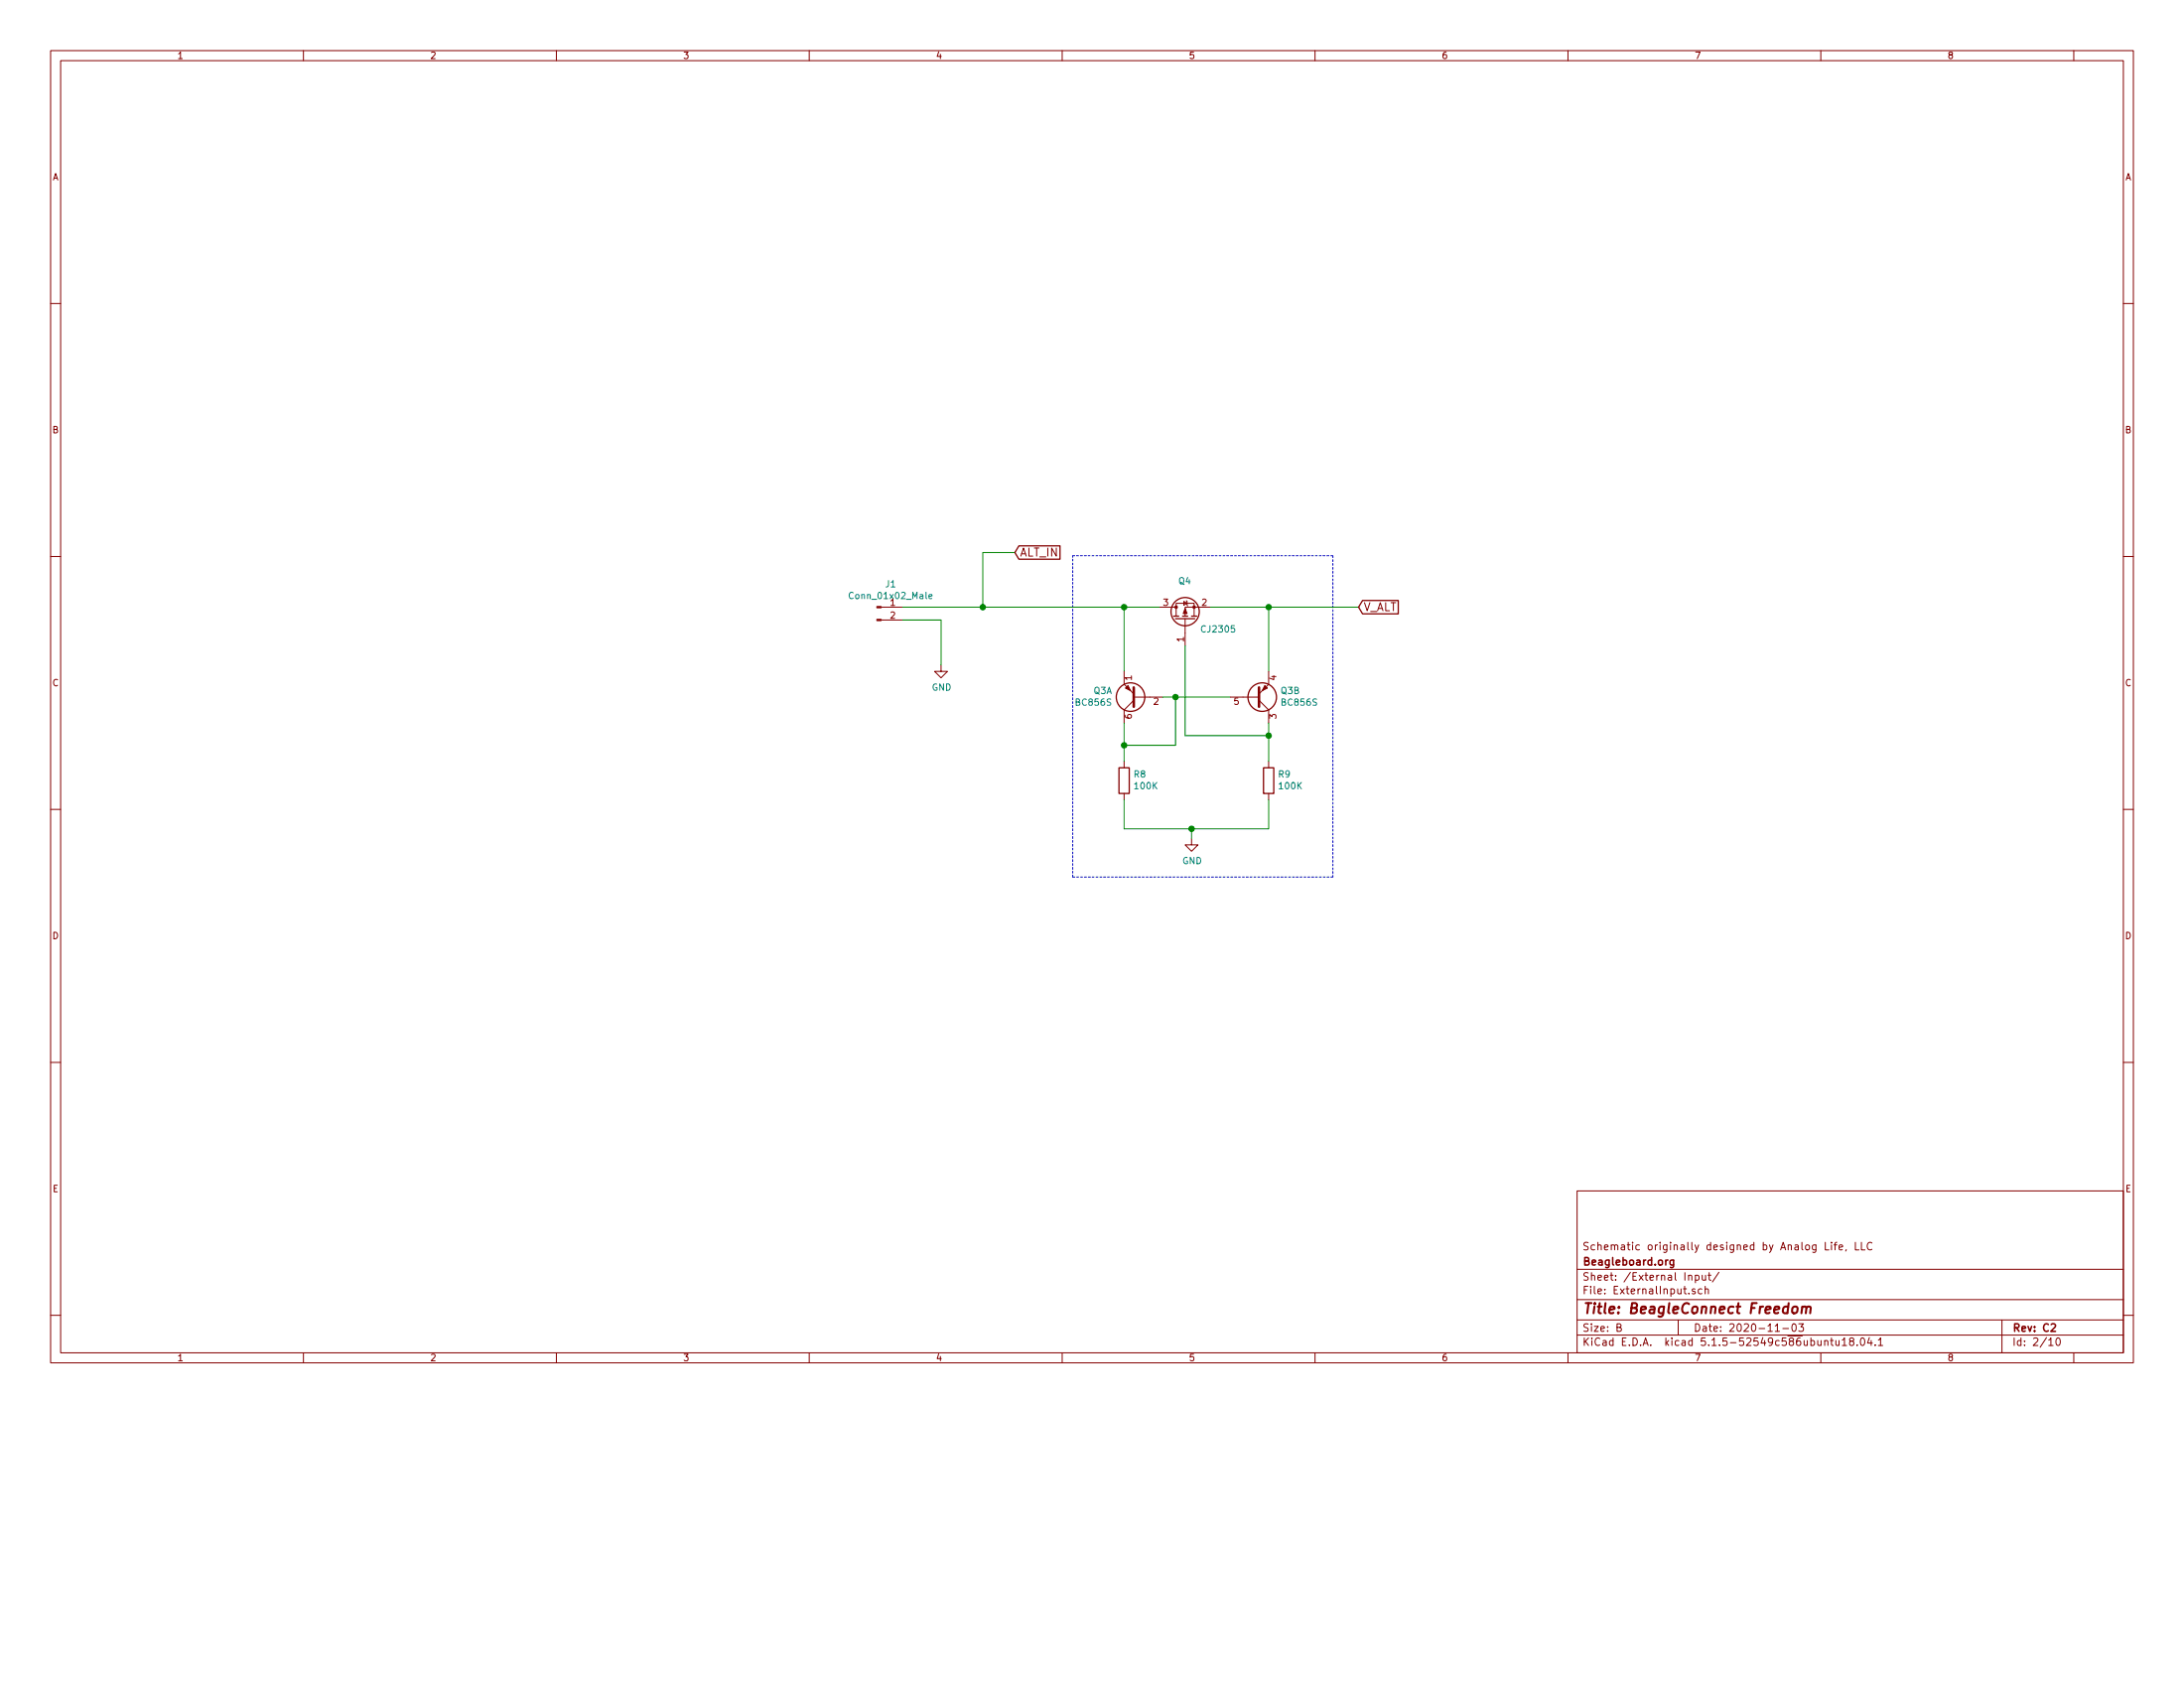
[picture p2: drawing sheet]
<svg xmlns="http://www.w3.org/2000/svg" width="279mm" height="216mm" viewBox="0 0 279 216" stroke-linecap="round" stroke-linejoin="round" font-family="sans-serif">
<g fill="none" stroke="#840000" stroke-width=".13">
<path d="M6.5 6.5h266.4v167.8h-266.4zM7.8 7.8h263.8v165.2h-263.8zM38.8 6.5v1.3M71.2 6.5v1.3M103.5 6.5v1.3M135.9 6.5v1.3M168.2 6.5v1.3M200.6 6.5v1.3M232.9 6.5v1.3M265.3 6.5v1.3M6.5 38.8h1.3M271.6 38.8h1.3"/>
<path d="M6.5 71.2h1.3M112.7 79.3h2.8M112.7 77.7h2.8M148.3 77.7h2.2M150.5 78.8v-1.6h2.3v1.6M151.5 76.9l.4 .3-.4 .2zM151.6 79.1v3.5M151.8 76.8l.1 .7M154.9 77.7h-3.3v1.1M271.6 71.2h1.3M120.4 85.1v.8h.8l-.8 .8-.8-.8h.8M143.8 85.9v1.6l1.2 1.3"/>
<path d="M143.8 97.4v.8M145 89.6l-1.2 1.2v1.6M145 89.2h3.7M157.4 89.2h3.7M161.1 89.6l1.2 1.2v1.6M162.3 85.9v1.6l-1.2 1.3M162.3 97.4v.8M6.5 103.5h1.3M143.8 101.5v.8M152.4 107.2v.9h.9l-.9 .8-.8-.8h.8M162.3 101.5v.8M271.6 103.5h1.3"/>
<path d="M6.5 135.9h1.3M271.6 135.9h1.3M201.8 152.3h69.8v20.7h-69.8zM233.5 158.9v1h.5M234.3 158.9v.1M234.3 159.2v.7M234.6 159.2h.4M235 158.9l-.2 .1v.9M235.3 159.6l.4-.1v-.2l-.3-.1-.1 .2v.4h.4M236.2 159.8l-.1 .2M237.4 158.9v1h.4M238.1 158.9v1h.5"/>
<path d="M239.5 159a.46 .46 0 0 0-.7 .3 .46 .46 0 0 0 .5 .6l.2-.1M6.5 168.2h1.3M38.8 173v1.3M71.2 173v1.3M103.5 173v1.3M135.9 173v1.3M168.2 173v1.3M200.6 173v1.3M201.8 170.8h69.8M201.8 168.8h69.8M201.8 166.2h69.8M201.8 162.3h69.8"/>
<path d="M206.9 169.8l.4-.1 .1-.1-.1-.2-.4-.1v1h.3l.2-.1v-.2l-.2-.2M214.7 168.8v2M216 163.2h.1a.24 .24 0 0 1 .3 0v.5M216.8 164.9l-.2-.1-.1 .2v.1l.3 .1v.2h-.3M216.9 163.2l.3-.1 .2 .2-.1 .4h-.1h-.3M216.9 163.1v1M217.7 164.9l-.2-.1-.2 .2v.4l.2 .1 .2-.1M217.8 163.1v.5a.25 .25 0 0 0 .4 .1M218.1 164.9l.2-.1 .2 .1 .1 .6M218.1 164.5v1M218.2 163.1v.6M218.5 163.1h.4"/>
<path d="M218.7 162.8v.8l.2 .1M219.9 162.7l-.8 1.3M227.1 170.3h.6M228.1 169.9h.7M229.4 169.4l.2-.1a.61 .61 0 0 1 0 1 .53 .53 0 0 1-.2-.9zM230.1 169.3h.6l-.3 .4 .3 .1v.4l-.2 .1-.4-.1M232.9 173v1.3M233.4 171.5h.2h.2v.6M234.2 171.5h.3M234.3 171.1v.9l.2 .1M234.9 171.5v.5l.2 .1 .2-.1M235.3 171.5v.6"/>
<path d="M235.7 171.4l.3-.3v1M235.7 172.1h.5M236.8 171.5h-.1v-.3l.1-.1 .3 .1 .1 .1-.1 .2-.4 .1-.1 .1 .1 .3 .1 .1h.2l.2-.2v-.2l-.2-.2M237.6 172v.1M238.1 171.2l.1-.1a.52 .52 0 0 1 .4 .5 .52 .52 0 0 1-.4 .5l-.1-.1-.1-.3zM239.1 171.1l-.2 .7h.6M239.4 171.5v.6M239.9 172v.1M240.3 171.4l.3-.3v1M240.3 172.1h.6M256.1 168.8v4.2M262.1 171.4l.3-.3v1"/>
<path d="M262.1 172.1h.6M263.2 171.2l.1-.1a.56 .56 0 0 1 0 1 .52 .52 0 0 1-.3-.4 .52 .52 0 0 1 .2-.5zM265.3 173v1.3M271.6 168.2h1.3"/>
</g>
<path d="M214.1 161.2v.8l-.2 .1h-.2M214.1 161.2h-.3l-.2 .1 .1 .4 .1 .1h.3M262.4 169.4l.4-.1 .2 .3-.6 .7h.6" fill="none" stroke="#840000" stroke-width=".2"/>
<path d="M229.4 167.2a.34 .34 0 0 1 .6 .2l-.2 .5a.33 .33 0 0 1-.3 .1 .33 .33 0 0 1-.2-.3zM230.6 167.2l.2-.1 .2 .1v.8M230.6 167.1l-.1 .9M231.1 167.3a.3 .3 0 0 1 .3-.2 .3 .3 0 0 1 .3 .2l-.1 .7" fill="none" stroke="#840000" stroke-width=".26"/>
<g fill="#840000" stroke="#840000" stroke-width=".13">
<path d="M112.2 79.2h.5v.2h-.5z"/>
<path d="M112.2 77.6h.5v.1h-.5z"/>
<path d="M151.6 77.8l.3 .7h-.5z"/>
<path d="M161.8 87.7l.3 .3-.6 .3z"/>
<path d="M144 88l.3-.3 .3 .6z"/>
<circle cx="152.8" cy="77.7" r=".16"/>
<circle cx="150.5" cy="77.7" r=".16"/>
</g>
<path d="M118.8 76.3l.4-.1v-.1l-.2-.1-.2 .1 .1 .4h.3" fill="none" stroke="#008484" stroke-width=".13"/>
<g fill="none" stroke="#840000" stroke-width=".16">
<path d="M130.3 69.8h5.3v1.7h-5.3l-.5-.8zM150.1 78.8h.7M150.4 79.1h2.4M151.3 78.8h.6M152.4 78.8h.7M174.3 76.8h4.6v1.7h-4.6l-.5-.8zM143.2 98.2h1.3v3.3h-1.3zM161.6 98.2h1.4v3.3h-1.4z"/>
<circle cx="151.6" cy="78.2" r="1.81"/>
<circle cx="144.6" cy="89.2" r="1.82"/>
<circle cx="161.5" cy="89.2" r="1.82"/>
</g>
<path d="M145 87.9v2.5M161.1 87.9v2.5" fill="none" stroke="#840000" stroke-width=".33"/>
<path d="M137.2 71.1h33.3M170.5 71.1v41.1M137.2 112.2v-41.1M170.5 112.2h-33.3" fill="none" stroke="#0000c2" stroke-width=".13" stroke-dasharray=".2 .2"/>
<g fill="none" stroke="#008400" stroke-width=".13">
<path d="M115.5 79.3h4.9v5.8M115.5 77.7h32.8M129.8 70.7h-4.1v7M143.8 77.7v8.2M154.9 77.7h18.9M162.3 77.7v8.2M143.8 92.4v5M148.7 89.2h8.7M150.4 89.2v6.1h-6.6M151.6 82.6v11.5h10.7M162.3 92.4v5M143.8 102.3v3.7h18.5v-3.7"/>
<path d="M152.4 106v1.2"/>
</g>
<g fill="#008400" stroke="#008400" stroke-width=".16">
<circle cx="143.8" cy="95.3" r=".33"/>
<circle cx="152.4" cy="106" r=".33"/>
<circle cx="162.3" cy="77.7" r=".33"/>
<circle cx="125.7" cy="77.7" r=".33"/>
<circle cx="150.4" cy="89.2" r=".33"/>
<circle cx="143.8" cy="77.7" r=".33"/>
<circle cx="162.3" cy="94.1" r=".33"/>
</g>
<text font-size="1.8" fill="#840000" x="202.4" y="168">Title: BeagleConnect Freedom</text>
<g font-size="1.4" fill="#840000">
<text x="130.4" y="71.2">ALT_IN</text>
<text x="174.4" y="78.2">V_ALT</text>
<text x="202.4" y="161.9">Beagleboard.org</text>
<text x="202.4" y="159.9">Schematic originally designed by Analog Life, LLC</text>
<text x="202.4" y="165.5">File: ExternalInput.sch</text>
<text x="202.4" y="163.8">Sheet: /External Input/</text>
<text x="202.4" y="172.1">KiCad E.D.A. kicad 5.1.5-52549c586ubuntu18.04.1</text>
<text x="202.4" y="170.3">Size: B</text>
<text x="216.6" y="170.3">Date: 2020-11-03</text>
<text x="257.4" y="170.3">Rev: C2</text>
<text x="257.4" y="172.1">Id: 2/10</text>
</g>
<g font-size="1.2" fill="#840000">
<text x="22.6" y="7.5">1</text>
<text x="55" y="7.5">2</text>
<text x="87.4" y="7.5">3</text>
<text x="119.7" y="7.5">4</text>
<text x="152.1" y="7.5">5</text>
<text x="184.4" y="7.5">6</text>
<text x="216.8" y="7.5">7</text>
<text x="249.1" y="7.5">8</text>
<text x="6.7" y="23.1">A</text>
<text x="271.9" y="23.1">A</text>
<text x="6.7" y="55.4">B</text>
<text x="271.9" y="55.4">B</text>
<text x="6.7" y="87.8">C</text>
<text x="271.9" y="87.8">C</text>
<text x="6.7" y="120.1">D</text>
<text x="271.9" y="120.1">D</text>
<text x="6.7" y="152.5">E</text>
<text x="271.9" y="152.5">E</text>
<text x="22.6" y="174.1">1</text>
<text x="55" y="174.1">2</text>
<text x="87.4" y="174.1">3</text>
<text x="119.7" y="174.1">4</text>
<text x="152.1" y="174.1">5</text>
<text x="184.4" y="174.1">6</text>
<text x="216.8" y="174.1">7</text>
<text x="249.1" y="174.1">8</text>
</g>
<g font-size="1.1" fill="#008484">
<text x="109" y="76.6">Conn_01x02_Male</text>
<text x="113.3" y="75.1">J1</text>
<text x="150.8" y="74.7">Q4</text>
<text x="153.8" y="80.9">CJ2305</text>
<text x="119.2" y="88.3">GND</text>
<text x="139.9" y="88.8">Q3A</text>
<text x="163.9" y="88.8">Q3B</text>
<text x="137.7" y="90.3">BC856S</text>
<text x="164.1" y="90.3">BC856S</text>
<text x="145.1" y="99.4">R8</text>
<text x="145.2" y="100.9">100K</text>
<text x="163.6" y="99.4">R9</text>
<text x="163.7" y="100.9">100K</text>
<text x="151.3" y="110.5">GND</text>
</g>
<g font-size="1.1" fill="#840000">
<text x="113.9" y="77.5">1</text>
<text x="148.8" y="77.5">3</text>
<text x="153.8" y="77.5">2</text>
<text x="113.9" y="79.1">2</text>
<text x="151.5" y="82.1" transform="rotate(-90 151.5 82.1)">1</text>
<text x="144.8" y="87" transform="rotate(-90 144.8 87)">1</text>
<text x="163.3" y="87" transform="rotate(-90 163.3 87)">4</text>
<text x="144.8" y="91.9" transform="rotate(-90 144.8 91.9)">6</text>
<text x="147.6" y="90.1">2</text>
<text x="157.9" y="90.1">5</text>
<text x="163.3" y="91.9" transform="rotate(-90 163.3 91.9)">3</text>
</g>
</svg>
